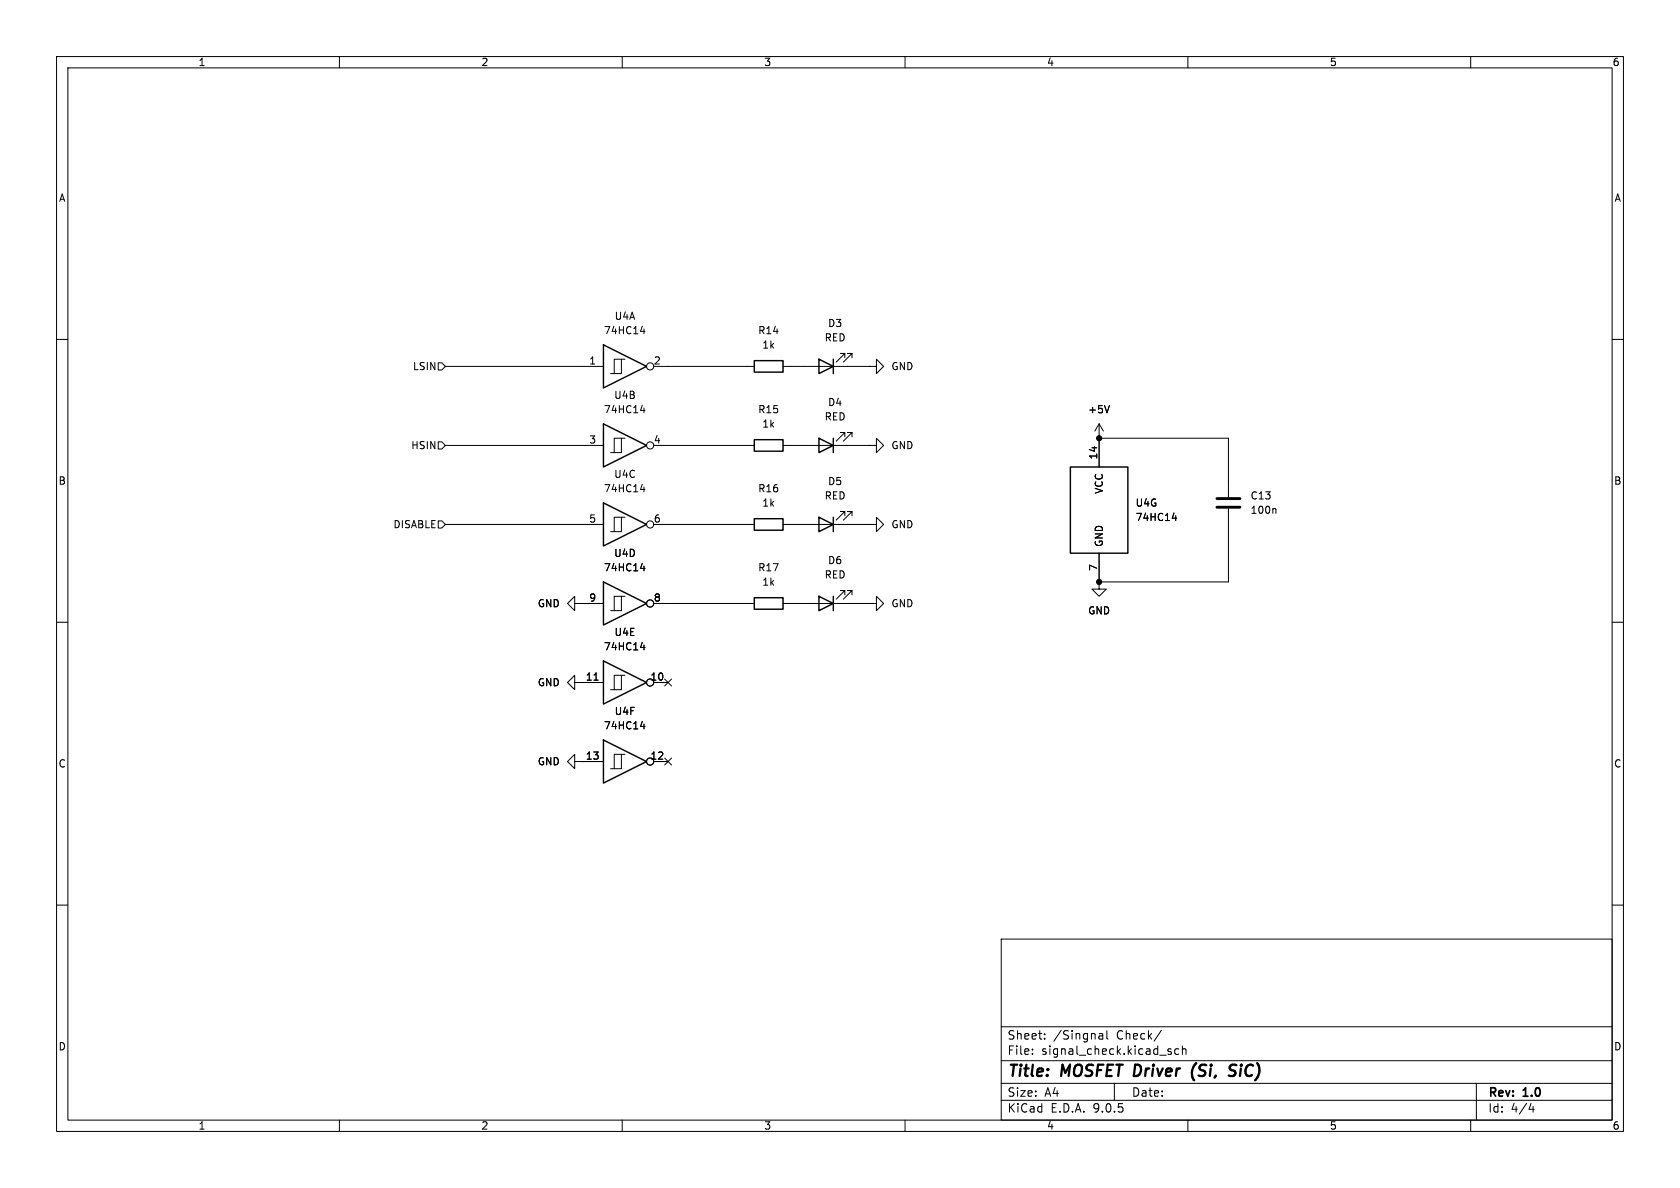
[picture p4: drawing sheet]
<svg xmlns="http://www.w3.org/2000/svg" width="297mm" height="210mm" viewBox="0 0 297 210" stroke-linecap="round" stroke-linejoin="round" font-family="sans-serif">
<g fill="none" stroke="#000" stroke-width=".18">
<path d="M10 10h277v190h-277zM12 12h273v186h-273zM60 10v2M110 10v2M160 10v2M210 10v2M260 10v2M113.2 58.6h.8M113.8 58.2v.8M10 60h2M77.5 64.1h.6l.6 .7-.6 .6h-.6zM77.5 78.1h.6l.6 .6-.6 .7h-.6z"/>
<path d="M78.7 78.7h28M78.7 64.8h28M109.9 77.5h-1.3v2.5M109.9 63.5h-1.3v2.5M110.5 77.5h-.6v2.5h-2M110.5 63.5h-.6v2.5h-2M113.2 72.5h.8M113.8 72.1v.9M115.6 78.7h17.7M115.6 64.8h17.7M138.4 78.7h15.3M138.4 64.8h15.3"/>
<path d="M149.4 77.2v-.7h-.8h.8l-1.6 1.5M149.4 63.2v-.7h-.8h.8l-1.6 1.5M150.6 77.2v-.7h-.7h.7l-1.5 1.5M150.6 63.2v-.7h-.7h.7l-1.5 1.5M153.7 78.7h1.2v-1.2l1.3 1.2-1.3 1.3v-1.3M153.7 78.7h.1M153.7 64.8h1.2v-1.3l1.3 1.3-1.3 1.2v-1.2M153.7 64.8h.1M194.3 77.5h.1M194.3 77.5h22.9v10.4M194.3 74.9l-.8 1.3M194.3 74.9l.8 1.3"/>
<path d="M194.3 74.9v7.7M196.1 71.7l-.4 1.3M285 60h2M77.5 92.1h.6l.6 .6-.6 .6h-.6zM78.7 92.7h28M109.9 91.4h-1.3v2.6M110.5 91.4h-.6v2.6h-2M113.2 86.5h.8M113.8 86.1v.8M115.6 92.7h17.7M138.4 92.7h15.3M149.4 91.2v-.8h-.8h.8l-1.6 1.5"/>
<path d="M150.6 91.2v-.8h-.7h.7l-1.5 1.5M153.7 92.7h1.2v-1.3l1.3 1.3-1.3 1.3v-1.3M153.7 92.7h.1M194.3 97.8v5.1M207.2 91.6h.8M207.8 91.2v.8M217.2 89.9v13h-22.9M225.4 89.9l.2 .2v.6M10 110h2M101.6 106.7v-1.3l-1.3 1.3 1.3 1.3v-1.3h1.3M102.9 106.7h.1M102.9 106.7h3.8"/>
<path d="M109.9 105.4h-1.3v2.6M109.9 119.4h-1.3v2.5M110.5 105.4h-.6v2.6h-2M110.5 119.4h-.6v2.5h-2M113.2 100.5h.8M113.2 114.5h.8M113.8 100.1v.8M113.8 114v.9M115.6 106.7h17.7M138.4 106.7h15.3M149.4 105.2v-.8h-.8h.8l-1.6 1.5M150.6 105.2v-.8h-.7h.7l-1.5 1.5"/>
<path d="M153.7 106.7h1.2v-1.3l1.3 1.3-1.3 1.3v-1.3M153.7 106.7h.1M194.3 102.9v1.2h1.3l-1.3 1.3-1.3-1.3h1.3M194.3 102.9h.1M285 110h2M101.6 120.7v-1.3l-1.3 1.3 1.3 1.2v-1.2h1.3M101.6 134.6v-1.2l-1.3 1.2 1.3 1.3v-1.3h1.3M102.9 120.7h.1M102.9 134.6h.1M102.9 120.7h3.8M102.9 134.6h3.8M105 120.2h.7"/>
<path d="M109.9 133.4h-1.3v2.5M110.5 133.4h-.6v2.5h-2M113.2 128.4h.8M113.8 128v.8M115.6 120.7h2.5M115.6 134.6h2.5M117.5 120l1.2 1.3M117.5 134l1.2 1.2M118.7 120l-1.2 1.3M118.7 134l-1.2 1.2M10 160h2M177 166h108v32h-108z"/>
<path d="M285 160h2M60 198v2M110 198v2M160 198v2M177 194.5h108M177 191.5h108M177 187.5h108M177 181.5h108M182.5 186.3v.1M182.5 185.5v.1M184.7 183.6v.1M184.7 182.8v.1"/>
<path d="M194.3 182.8h.6l.1 .9M194.3 183.6h.7M195 183.1l-.7 .1M195.7 182.2v1.3l.2 .2M197 191.5v3M205.3 182.1l-1.3 2M206.5 185.8l.5 .2 .1 .1-.1 .2-.4 .1M206.5 185.5h.5M208.4 185.5l-.4-.1-.3 .3v.4l.1 .2h.6M209 185.5l.2-.1 .4 .1 .1 .9M209 184.9v1.5M210 198v2"/>
<path d="M260 198v2M261 191.5v6.5M270.7 195l-.4 1.1h.9M271 195.6v1"/>
<circle cx="114.9" cy="78.7" r=".63"/>
<circle cx="114.9" cy="64.8" r=".63"/>
<circle cx="114.9" cy="92.7" r=".63"/>
<circle cx="114.9" cy="106.7" r=".63"/>
<circle cx="114.9" cy="120.6" r=".63"/>
<circle cx="114.9" cy="134.6" r=".63"/>
</g>
<path d="M211.5 187.9a2.35 2.35 0 0 0-.4 3.1M217.5 189l.6 .3a.49 .49 0 0 1 .3 .5 .49 .49 0 0 1-.4 .4h-.5M218.6 188.3a.85 .85 0 0 0-1.1 .1l-.1 .2" fill="none" stroke="#000" stroke-width=".4"/>
<g fill="none" stroke="#000" stroke-width=".25">
<path d="M106.7 74.9l7.6 3.8-7.6 3.9zM106.7 61l7.6 3.8-7.6 3.8zM133.3 63.8h5.1v2h-5.1zM133.3 77.7h5.1v2.1h-5.1zM144.8 77.5l2.5 1.2-2.5 1.3zM144.8 63.5l2.5 1.3-2.5 1.2zM147.3 63.5v2.5M147.3 77.5v2.5M106.7 88.9l7.6 3.8-7.6 3.8zM133.3 91.7h5.1v2h-5.1zM144.8 91.4l2.5 1.3-2.5 1.3zM147.3 91.4v2.6"/>
<path d="M189.2 82.6h10.2v15.2h-10.2zM106.7 102.9l7.6 3.8-7.6 3.8zM106.7 116.8l7.6 3.9-7.6 3.8zM133.3 105.7h5.1v2h-5.1zM144.8 105.4l2.5 1.3-2.5 1.3zM147.3 105.4v2.6M106.7 130.8l7.6 3.8-7.6 3.8z"/>
</g>
<path d="M215.1 88.1h4.1M215.1 89.7h4.1" fill="none" stroke="#000" stroke-width=".51"/>
<g fill="#000" stroke="#000" stroke-width=".18">
<circle cx="194.3" cy="77.5" r=".46"/>
<circle cx="194.3" cy="102.9" r=".46"/>
</g>
<g font-size="2.8">
<text x="178" y="190.9">Title:</text>
<text x="187.7" y="190.9">MOSFET Driver</text>
<text x="212.3" y="190.9">(Si,</text>
<text x="219.8" y="190.9">SiC)</text>
</g>
<g font-size="2.1">
<text x="178" y="184">Sheet:</text>
<text x="186.2" y="184">/Singnal</text>
<text x="197.5" y="184">Check/</text>
<text x="178" y="186.7">File:</text>
<text x="184.1" y="186.7">signal_check.kicad_sch</text>
<text x="178" y="196.9">KiCad</text>
<text x="178" y="194.1">Size:</text>
<text x="184.7" y="194.1">A4</text>
<text x="185.7" y="196.9">E.D.A.</text>
<text x="193.3" y="196.9">9.0.5</text>
<text x="200" y="194.1">Date:</text>
<text x="263" y="194.3">Rev:</text>
<text x="263" y="196.9">Id:</text>
<text x="267.1" y="196.9">4/4</text>
<text x="269.4" y="194.3">1.0</text>
</g>
<g font-size="1.8">
<text x="35" y="11.9">1</text>
<text x="85" y="11.9">2</text>
<text x="135" y="11.9">3</text>
<text x="185" y="11.9">4</text>
<text x="235" y="11.9">5</text>
<text x="285" y="11.9">6</text>
<text x="10.3" y="35.9">A</text>
<text x="285.3" y="35.9">A</text>
<text x="106.7" y="59.3">74HC14</text>
<text x="108.6" y="56.7">U4A</text>
<text x="133.9" y="59.3">R14</text>
<text x="146.3" y="58">D3</text>
<text x="72.9" y="65.6">LSIN</text>
<text x="104.1" y="64.5">1</text>
<text x="115.5" y="64.5">2</text>
<text x="134.7" y="61.8">1k</text>
<text x="145.7" y="60.6">RED</text>
<text x="157.5" y="65.6">GND</text>
<text x="108.5" y="70.7">U4B</text>
<text x="146.3" y="72">D4</text>
<text x="106.7" y="73.3">74HC14</text>
<text x="133.9" y="73.3">R15</text>
<text x="134.7" y="75.8">1k</text>
<text x="145.7" y="74.5">RED</text>
<text x="192.3" y="73.3">+5V</text>
<text x="72.6" y="79.6">HSIN</text>
<text x="104.1" y="78.5">3</text>
<text x="115.5" y="78.5">4</text>
<text x="157.5" y="79.6">GND</text>
<text x="194.1" y="81.3" transform="rotate(-90 194.1 81.3)">14</text>
<text x="10.3" y="85.9">B</text>
<text x="106.7" y="87.2">74HC14</text>
<text x="108.5" y="84.7">U4C</text>
<text x="133.9" y="87.2">R16</text>
<text x="134.7" y="89.8">1k</text>
<text x="145.7" y="88.5">RED</text>
<text x="146.3" y="86">D5</text>
<text x="195.2" y="87.4" transform="rotate(-90 195.2 87.4)">VCC</text>
<text x="200.7" y="89.8">U4G</text>
<text x="221" y="88.5">C13</text>
<text x="285.3" y="85.9">B</text>
<text x="69.5" y="93.6">DISABLE</text>
<text x="104.1" y="92.5">5</text>
<text x="115.5" y="92.5">6</text>
<text x="157.5" y="93.6">GND</text>
<text x="200.7" y="92.3">74HC14</text>
<text x="221" y="91">100n</text>
<text x="106.7" y="101.2">74HC14</text>
<text x="108.5" y="98.7">U4D</text>
<text x="133.9" y="101.2">R17</text>
<text x="146.3" y="99.9">D6</text>
<text x="194.1" y="101" transform="rotate(-90 194.1 101)">7</text>
<text x="195.2" y="96.8" transform="rotate(-90 195.2 96.8)">GND</text>
<text x="95" y="107.5">GND</text>
<text x="104.1" y="106.4">9</text>
<text x="115.5" y="106.4">8</text>
<text x="134.7" y="103.7">1k</text>
<text x="145.7" y="102.5">RED</text>
<text x="157.5" y="107.5">GND</text>
<text x="108.5" y="112.6">U4E</text>
<text x="192.3" y="108.8">GND</text>
<text x="106.7" y="115.2">74HC14</text>
<text x="95" y="121.5">GND</text>
<text x="103.5" y="120.4">11</text>
<text x="114.9" y="120.4">10</text>
<text x="106.7" y="129.1">74HC14</text>
<text x="108.6" y="126.6">U4F</text>
<text x="10.3" y="135.9">C</text>
<text x="95" y="135.5">GND</text>
<text x="103.5" y="134.4">13</text>
<text x="114.9" y="134.4">12</text>
<text x="285.3" y="135.9">C</text>
<text x="10.3" y="185.9">D</text>
<text x="285.3" y="185.9">D</text>
<text x="35" y="199.9">1</text>
<text x="85" y="199.9">2</text>
<text x="135" y="199.9">3</text>
<text x="185" y="199.9">4</text>
<text x="235" y="199.9">5</text>
<text x="285" y="199.9">6</text>
</g>
</svg>
